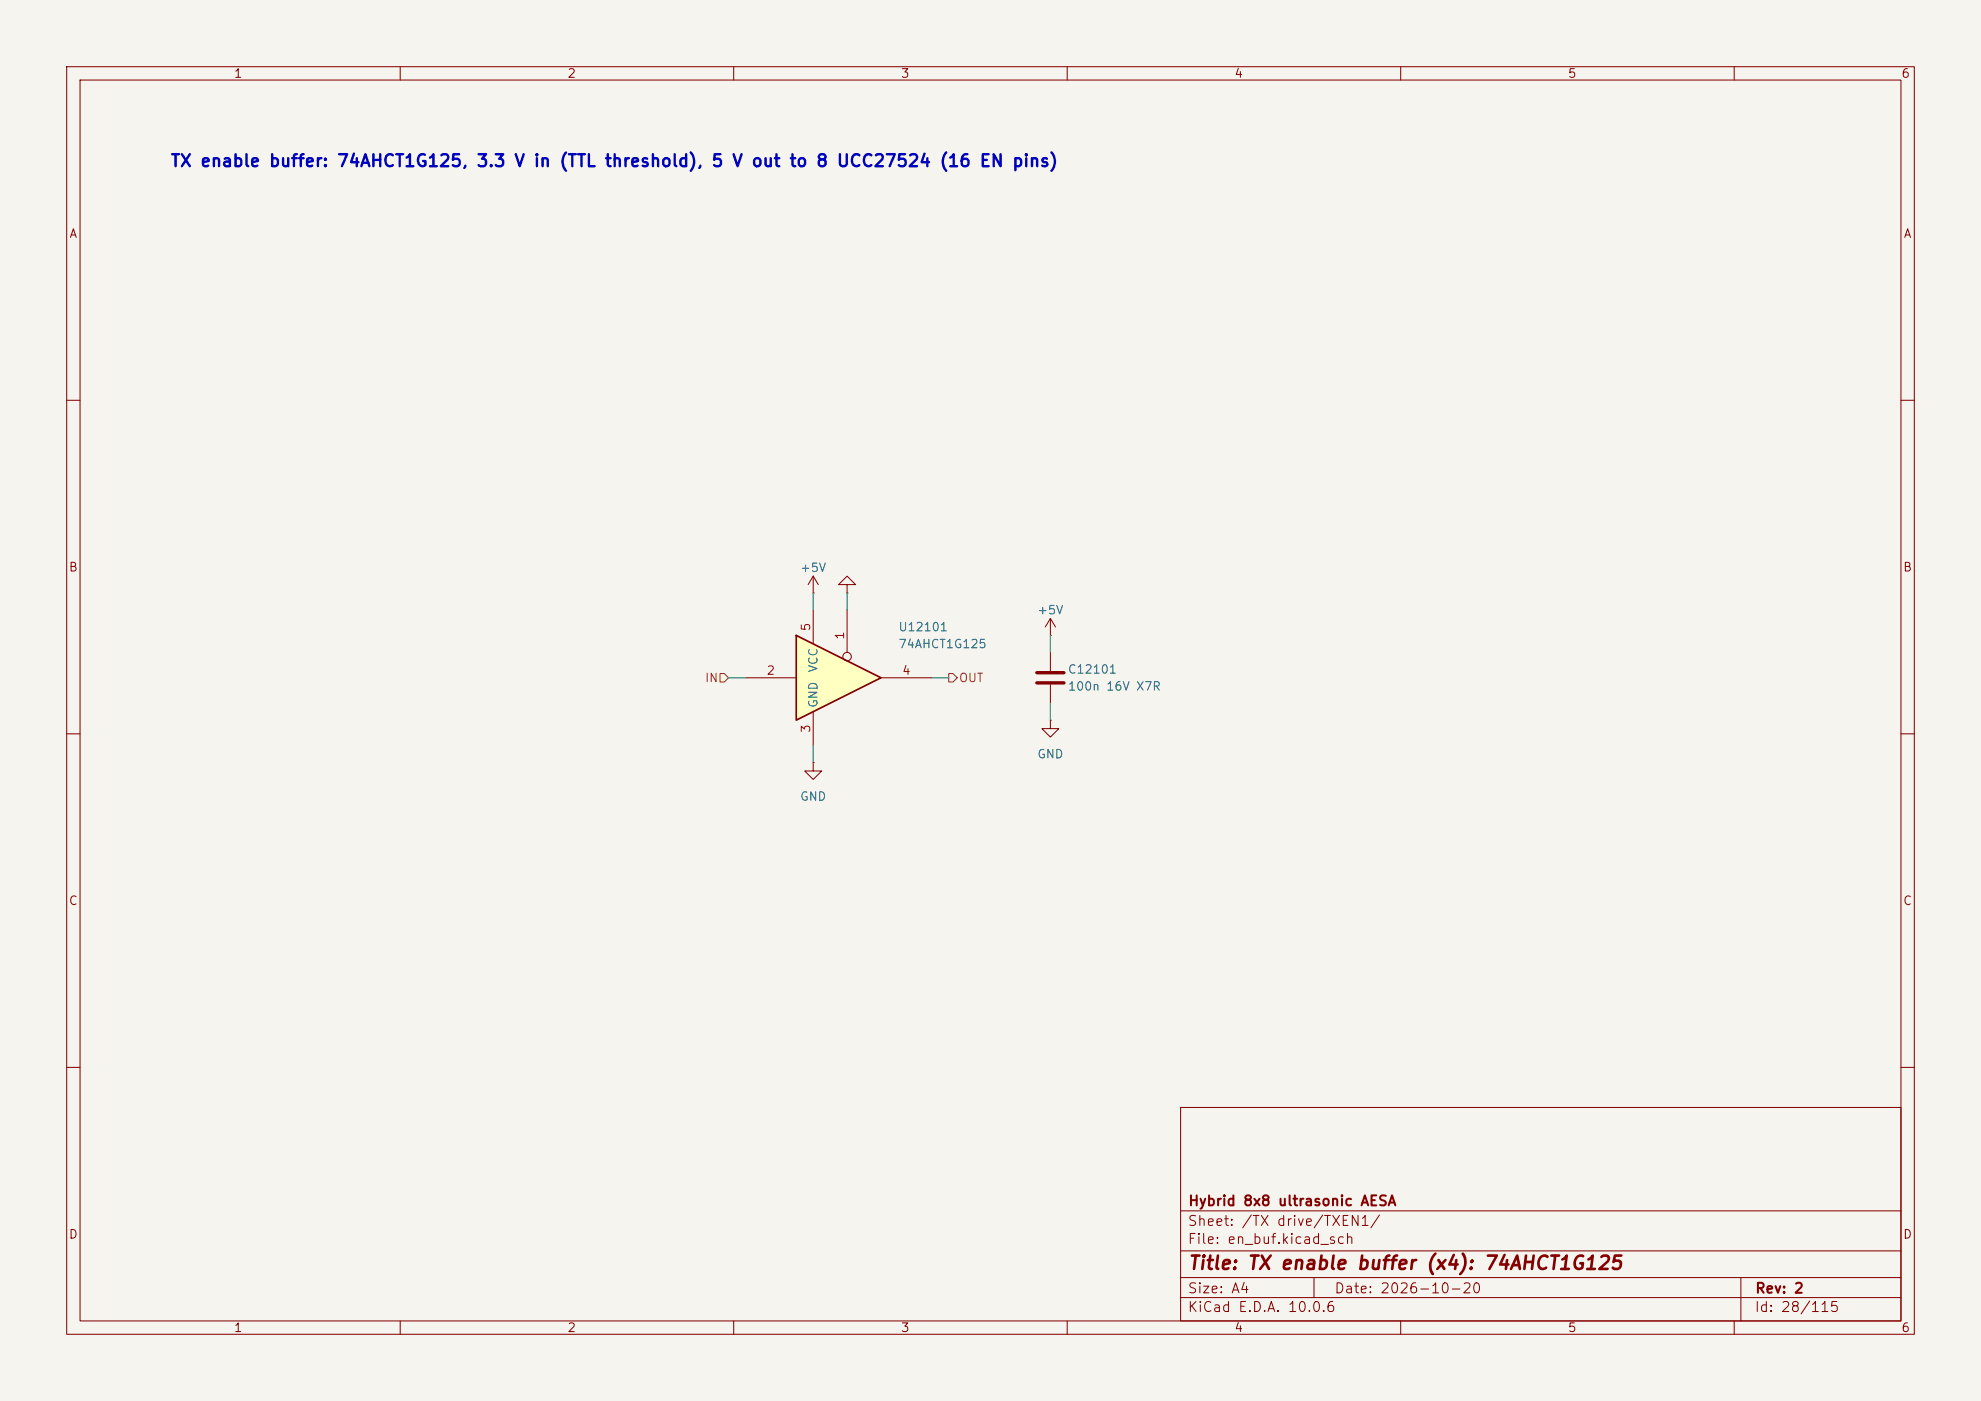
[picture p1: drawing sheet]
(kicad_sch
 (version 20260306)
 (generator "eeschema")
 (generator_version "10.0")
 (paper "A4")
 (title_block
  (title "TX enable buffer (x4): 74AHCT1G125")
  (date "2026-10-20")
  (rev "2")
  (company "Hybrid 8x8 ultrasonic AESA"))
 (lib_symbols
  (symbol "74xGxx:74LVC1G125" (exclude_from_sim no) (in_bom yes) (on_board yes)
   (in_pos_files yes)
   (duplicate_pin_numbers_are_jumpers no)
   (property "Reference" "U" (at -10.16 7.62 0) (show_name no) (do_not_autoplace no) (effects (font (size 1.27 1.27))))
   (property "Value" "74LVC1G125" (at 2.54 -7.62 0) (show_name no) (do_not_autoplace no) (effects (font (size 1.27 1.27))))
   (property "Footprint" "" (at 0 0 0) (show_name no) (do_not_autoplace no) (hide yes) (effects (font (size 1.27 1.27))))
   (property "Datasheet" "https://www.ti.com/lit/ds/symlink/sn74lvc1g125.pdf" (at 0 0 0) (show_name no) (do_not_autoplace no) (hide yes) (effects (font (size 1.27 1.27))))
   (property "Description" "Single Buffer Gate Tri-State, Low-Voltage CMOS" (at 0 0 0) (show_name no) (do_not_autoplace no) (hide yes) (effects (font (size 1.27 1.27))))
   (symbol "74LVC1G125_0_1"
    (polyline (pts (xy -7.62 6.35) (xy -7.62 -6.35) (xy 5.08 0) (xy -7.62 6.35)) (stroke (width 0.254) (type default)) (fill (type background))))
   (symbol "74LVC1G125_1_1"
    (pin input inverted (at 0 10.16 270) (length 7.62) (name "" (effects (font (size 1.27 1.27)))) (number "1" (effects (font (size 1.27 1.27)))))
    (pin input line (at -15.24 0 0) (length 7.62) (name "" (effects (font (size 1.27 1.27)))) (number "2" (effects (font (size 1.27 1.27)))))
    (pin power_in line (at -5.08 -10.16 90) (length 5.08) (name "GND" (effects (font (size 1.27 1.27)))) (number "3" (effects (font (size 1.27 1.27)))))
    (pin tri_state line (at 12.7 0 180) (length 7.62) (name "" (effects (font (size 1.27 1.27)))) (number "4" (effects (font (size 1.27 1.27)))))
    (pin power_in line (at -5.08 10.16 270) (length 5.08) (name "VCC" (effects (font (size 1.27 1.27)))) (number "5" (effects (font (size 1.27 1.27))))))
   (embedded_fonts no))
  (symbol "Device:C"
   (pin_numbers (hide yes))
   (pin_names
    (offset 0.254)) (exclude_from_sim no) (in_bom yes) (on_board yes)
   (in_pos_files yes)
   (duplicate_pin_numbers_are_jumpers no)
   (property "Reference" "C" (at 0.635 2.54 0) (show_name no) (do_not_autoplace no) (effects (font (size 1.27 1.27)) (justify left)))
   (property "Value" "C" (at 0.635 -2.54 0) (show_name no) (do_not_autoplace no) (effects (font (size 1.27 1.27)) (justify left)))
   (property "Footprint" "" (at 0.9652 -3.81 0) (show_name no) (do_not_autoplace no) (hide yes) (effects (font (size 1.27 1.27))))
   (property "Datasheet" "" (at 0 0 0) (show_name no) (do_not_autoplace no) (hide yes) (effects (font (size 1.27 1.27))))
   (property "Description" "Unpolarized capacitor" (at 0 0 0) (show_name no) (do_not_autoplace no) (hide yes) (effects (font (size 1.27 1.27))))
   (symbol "C_0_1"
    (polyline (pts (xy -2.032 0.762) (xy 2.032 0.762)) (stroke (width 0.508) (type default)) (fill (type none)))
    (polyline (pts (xy -2.032 -0.762) (xy 2.032 -0.762)) (stroke (width 0.508) (type default)) (fill (type none))))
   (symbol "C_1_1"
    (pin passive line (at 0 3.81 270) (length 2.794) (name "" (effects (font (size 1.27 1.27)))) (number "1" (effects (font (size 1.27 1.27)))))
    (pin passive line (at 0 -3.81 90) (length 2.794) (name "" (effects (font (size 1.27 1.27)))) (number "2" (effects (font (size 1.27 1.27))))))
   (embedded_fonts no))
  (symbol "power:+5V"
   (power global)
   (pin_numbers (hide yes))
   (pin_names
    (offset 0) (hide yes)) (exclude_from_sim no) (in_bom yes) (on_board yes)
   (in_pos_files yes)
   (duplicate_pin_numbers_are_jumpers no)
   (property "Reference" "#PWR" (at 0 -3.81 0) (show_name no) (do_not_autoplace no) (hide yes) (effects (font (size 1.27 1.27))))
   (property "Value" "+5V" (at 0 3.556 0) (show_name no) (do_not_autoplace no) (effects (font (size 1.27 1.27))))
   (property "Footprint" "" (at 0 0 0) (show_name no) (do_not_autoplace no) (hide yes) (effects (font (size 1.27 1.27))))
   (property "Datasheet" "" (at 0 0 0) (show_name no) (do_not_autoplace no) (hide yes) (effects (font (size 1.27 1.27))))
   (property "Description" "Power symbol creates a global label with name \"+5V\"" (at 0 0 0) (show_name no) (do_not_autoplace no) (hide yes) (effects (font (size 1.27 1.27))))
   (symbol "+5V_0_1"
    (polyline (pts (xy -0.762 1.27) (xy 0 2.54)) (stroke (width 0) (type default)) (fill (type none)))
    (polyline (pts (xy 0 2.54) (xy 0.762 1.27)) (stroke (width 0) (type default)) (fill (type none)))
    (polyline (pts (xy 0 0) (xy 0 2.54)) (stroke (width 0) (type default)) (fill (type none))))
   (symbol "+5V_1_1"
    (pin power_in line (at 0 0 90) (length 0) (name "" (effects (font (size 1.27 1.27)))) (number "1" (effects (font (size 1.27 1.27))))))
   (embedded_fonts no))
  (symbol "power:GND"
   (power global)
   (pin_numbers (hide yes))
   (pin_names
    (offset 0) (hide yes)) (exclude_from_sim no) (in_bom yes) (on_board yes)
   (in_pos_files yes)
   (duplicate_pin_numbers_are_jumpers no)
   (property "Reference" "#PWR" (at 0 -6.35 0) (show_name no) (do_not_autoplace no) (hide yes) (effects (font (size 1.27 1.27))))
   (property "Value" "GND" (at 0 -3.81 0) (show_name no) (do_not_autoplace no) (effects (font (size 1.27 1.27))))
   (property "Footprint" "" (at 0 0 0) (show_name no) (do_not_autoplace no) (hide yes) (effects (font (size 1.27 1.27))))
   (property "Datasheet" "" (at 0 0 0) (show_name no) (do_not_autoplace no) (hide yes) (effects (font (size 1.27 1.27))))
   (property "Description" "Power symbol creates a global label with name \"GND\" , ground" (at 0 0 0) (show_name no) (do_not_autoplace no) (hide yes) (effects (font (size 1.27 1.27))))
   (symbol "GND_0_1"
    (polyline (pts (xy 0 0) (xy 0 -1.27) (xy 1.27 -1.27) (xy 0 -2.54) (xy -1.27 -1.27) (xy 0 -1.27)) (stroke (width 0) (type default)) (fill (type none))))
   (symbol "GND_1_1"
    (pin power_in line (at 0 0 270) (length 0) (name "" (effects (font (size 1.27 1.27)))) (number "1" (effects (font (size 1.27 1.27))))))
   (embedded_fonts no)))
 (text "TX enable buffer: 74AHCT1G125, 3.3 V in (TTL threshold), 5 V out to 8 UCC27524 (16 EN pins)"
  (exclude_from_sim no)
  (at 25.4 25.4 0)
  (effects (font (size 1.8 1.8)
    (bold yes)) (justify left bottom)))
 (wire
  (pts (xy 157.48 105.41) (xy 157.48 107.95))
  (stroke (width 0) (type default)))
 (wire
  (pts (xy 157.48 97.79) (xy 157.48 95.25))
  (stroke (width 0) (type default)))
 (wire
  (pts (xy 127 91.44) (xy 127 88.9))
  (stroke (width 0) (type default)))
 (wire
  (pts (xy 139.7 101.6) (xy 142.24 101.6))
  (stroke (width 0) (type default)))
 (wire
  (pts (xy 121.92 91.44) (xy 121.92 88.9))
  (stroke (width 0) (type default)))
 (wire
  (pts (xy 111.76 101.6) (xy 109.22 101.6))
  (stroke (width 0) (type default)))
 (wire
  (pts (xy 121.92 111.76) (xy 121.92 114.3))
  (stroke (width 0) (type default)))
 (hierarchical_label "OUT"
  (shape output)
  (at 142.24 101.6 0)
  (effects (font (size 1.27 1.27)) (justify left)))
 (hierarchical_label "IN"
  (shape input)
  (at 109.22 101.6 180)
  (effects (font (size 1.27 1.27)) (justify right)))
 (symbol
  (lib_id "74xGxx:74LVC1G125")
  (at 127 101.6 0)
  (unit 1)
  (body_style 1)
  (exclude_from_sim no)
  (in_bom yes)
  (on_board yes)
  (in_pos_files yes)
  (dnp no)
  (property "Reference" "U1" (at 134.62 93.98 0) (show_name no) (do_not_autoplace no) (effects (font (size 1.27 1.27)) (justify left)))
  (property "Value" "74AHCT1G125" (at 134.62 96.52 0) (show_name no) (do_not_autoplace no) (effects (font (size 1.27 1.27)) (justify left)))
  (property "Footprint" "Package_TO_SOT_SMD:SOT-23-5" (at 127 101.6 0) (hide yes) (show_name no) (do_not_autoplace no) (effects (font (size 1.27 1.27))))
  (property "Datasheet" "https://www.ti.com/lit/ds/symlink/sn74lvc1g125.pdf" (at 127 101.6 0) (hide yes) (show_name no) (do_not_autoplace no) (effects (font (size 1.27 1.27))))
  (property "Description" "Single Buffer Gate Tri-State, Low-Voltage CMOS" (at 127 101.6 0) (hide yes) (show_name no) (do_not_autoplace no) (effects (font (size 1.27 1.27))))
  (property "LCSC" "C7484" (at 127 101.6 0) (effects (font (size 1.27 1.27)) (hide yes)))
  (pin "1")
  (pin "2")
  (pin "3")
  (pin "4")
  (pin "5")
  (instances (project "aesa" (path "" (reference "U12101") (unit 1)) (path "" (reference "U12201") (unit 1)) (path "" (reference "U12301") (unit 1)) (path "" (reference "U12401") (unit 1)))))
 (symbol
  (lib_id "power:+5V")
  (at 121.92 88.9 0)
  (unit 1)
  (body_style 1)
  (exclude_from_sim no)
  (in_bom yes)
  (on_board yes)
  (in_pos_files yes)
  (dnp no)
  (property "Reference" "#PWR0621" (at 121.92 85.09 0) (hide yes) (show_name no) (do_not_autoplace no) (effects (font (size 1.27 1.27))))
  (property "Value" "+5V" (at 121.92 85.09 0) (show_name no) (do_not_autoplace no) (effects (font (size 1.27 1.27))))
  (property "Footprint" "" (at 121.92 88.9 0) (hide yes) (show_name no) (do_not_autoplace no) (effects (font (size 1.27 1.27))))
  (property "Datasheet" "" (at 121.92 88.9 0) (hide yes) (show_name no) (do_not_autoplace no) (effects (font (size 1.27 1.27))))
  (property "Description" "Power symbol creates a global label with name \"+5V\"" (at 121.92 88.9 0) (hide yes) (show_name no) (do_not_autoplace no) (effects (font (size 1.27 1.27))))
  (pin "1")
  (instances (project "aesa" (path "" (reference "#PWR121621") (unit 1)) (path "" (reference "#PWR122621") (unit 1)) (path "" (reference "#PWR123621") (unit 1)) (path "" (reference "#PWR124621") (unit 1)))))
 (symbol
  (lib_id "power:GND")
  (at 121.92 114.3 0)
  (unit 1)
  (body_style 1)
  (exclude_from_sim no)
  (in_bom yes)
  (on_board yes)
  (in_pos_files yes)
  (dnp no)
  (property "Reference" "#PWR0618" (at 121.92 107.95 0) (hide yes) (show_name no) (do_not_autoplace no) (effects (font (size 1.27 1.27))))
  (property "Value" "GND" (at 121.92 119.38 0) (show_name no) (do_not_autoplace no) (effects (font (size 1.27 1.27))))
  (property "Footprint" "" (at 121.92 114.3 0) (hide yes) (show_name no) (do_not_autoplace no) (effects (font (size 1.27 1.27))))
  (property "Datasheet" "" (at 121.92 114.3 0) (hide yes) (show_name no) (do_not_autoplace no) (effects (font (size 1.27 1.27))))
  (property "Description" "Power symbol creates a global label with name \"GND\" , ground" (at 121.92 114.3 0) (hide yes) (show_name no) (do_not_autoplace no) (effects (font (size 1.27 1.27))))
  (pin "1")
  (instances (project "aesa" (path "" (reference "#PWR121618") (unit 1)) (path "" (reference "#PWR122618") (unit 1)) (path "" (reference "#PWR123618") (unit 1)) (path "" (reference "#PWR124618") (unit 1)))))
 (symbol
  (lib_id "power:GND")
  (at 157.48 107.95 0)
  (unit 1)
  (body_style 1)
  (exclude_from_sim no)
  (in_bom yes)
  (on_board yes)
  (in_pos_files yes)
  (dnp no)
  (property "Reference" "#PWR0627" (at 157.48 101.6 0) (hide yes) (show_name no) (do_not_autoplace no) (effects (font (size 1.27 1.27))))
  (property "Value" "GND" (at 157.48 113.03 0) (show_name no) (do_not_autoplace no) (effects (font (size 1.27 1.27))))
  (property "Footprint" "" (at 157.48 107.95 0) (hide yes) (show_name no) (do_not_autoplace no) (effects (font (size 1.27 1.27))))
  (property "Datasheet" "" (at 157.48 107.95 0) (hide yes) (show_name no) (do_not_autoplace no) (effects (font (size 1.27 1.27))))
  (property "Description" "Power symbol creates a global label with name \"GND\" , ground" (at 157.48 107.95 0) (hide yes) (show_name no) (do_not_autoplace no) (effects (font (size 1.27 1.27))))
  (pin "1")
  (instances (project "aesa" (path "" (reference "#PWR121627") (unit 1)) (path "" (reference "#PWR122627") (unit 1)) (path "" (reference "#PWR123627") (unit 1)) (path "" (reference "#PWR124627") (unit 1)))))
 (symbol
  (lib_id "power:GND")
  (at 127 88.9 180)
  (unit 1)
  (body_style 1)
  (exclude_from_sim no)
  (in_bom yes)
  (on_board yes)
  (in_pos_files yes)
  (dnp no)
  (property "Reference" "#PWR0615" (at 127 95.25 0) (hide yes) (show_name no) (do_not_autoplace no) (effects (font (size 1.27 1.27))))
  (property "Value" "GND" (at 127 85.09 0) (hide yes) (show_name no) (do_not_autoplace no) (effects (font (size 1.27 1.27))))
  (property "Footprint" "" (at 127 88.9 0) (hide yes) (show_name no) (do_not_autoplace no) (effects (font (size 1.27 1.27))))
  (property "Datasheet" "" (at 127 88.9 0) (hide yes) (show_name no) (do_not_autoplace no) (effects (font (size 1.27 1.27))))
  (property "Description" "Power symbol creates a global label with name \"GND\" , ground" (at 127 88.9 0) (hide yes) (show_name no) (do_not_autoplace no) (effects (font (size 1.27 1.27))))
  (pin "1")
  (instances (project "aesa" (path "" (reference "#PWR121615") (unit 1)) (path "" (reference "#PWR122615") (unit 1)) (path "" (reference "#PWR123615") (unit 1)) (path "" (reference "#PWR124615") (unit 1)))))
 (symbol
  (lib_id "power:+5V")
  (at 157.48 95.25 0)
  (unit 1)
  (body_style 1)
  (exclude_from_sim no)
  (in_bom yes)
  (on_board yes)
  (in_pos_files yes)
  (dnp no)
  (property "Reference" "#PWR0624" (at 157.48 91.44 0) (hide yes) (show_name no) (do_not_autoplace no) (effects (font (size 1.27 1.27))))
  (property "Value" "+5V" (at 157.48 91.44 0) (show_name no) (do_not_autoplace no) (effects (font (size 1.27 1.27))))
  (property "Footprint" "" (at 157.48 95.25 0) (hide yes) (show_name no) (do_not_autoplace no) (effects (font (size 1.27 1.27))))
  (property "Datasheet" "" (at 157.48 95.25 0) (hide yes) (show_name no) (do_not_autoplace no) (effects (font (size 1.27 1.27))))
  (property "Description" "Power symbol creates a global label with name \"+5V\"" (at 157.48 95.25 0) (hide yes) (show_name no) (do_not_autoplace no) (effects (font (size 1.27 1.27))))
  (pin "1")
  (instances (project "aesa" (path "" (reference "#PWR121624") (unit 1)) (path "" (reference "#PWR122624") (unit 1)) (path "" (reference "#PWR123624") (unit 1)) (path "" (reference "#PWR124624") (unit 1)))))
 (symbol
  (lib_id "Device:C")
  (at 157.48 101.6 0)
  (unit 1)
  (body_style 1)
  (exclude_from_sim no)
  (in_bom yes)
  (on_board yes)
  (in_pos_files yes)
  (dnp no)
  (property "Reference" "C1" (at 160.02 100.33 0) (show_name no) (do_not_autoplace no) (effects (font (size 1.27 1.27)) (justify left)))
  (property "Value" "100n 16V X7R" (at 160.02 102.87 0) (show_name no) (do_not_autoplace no) (effects (font (size 1.27 1.27)) (justify left)))
  (property "Footprint" "Capacitor_SMD:C_0603_1608Metric" (at 158.445 97.79 0) (hide yes) (show_name no) (do_not_autoplace no) (effects (font (size 1.27 1.27))))
  (property "Datasheet" "" (at 157.48 101.6 0) (hide yes) (show_name no) (do_not_autoplace no) (effects (font (size 1.27 1.27))))
  (property "Description" "Unpolarized capacitor" (at 157.48 101.6 0) (hide yes) (show_name no) (do_not_autoplace no) (effects (font (size 1.27 1.27))))
  (property "LCSC" "C14663" (at 157.48 101.6 0) (effects (font (size 1.27 1.27)) (hide yes)))
  (pin "1")
  (pin "2")
  (instances (project "aesa" (path "" (reference "C12101") (unit 1)) (path "" (reference "C12201") (unit 1)) (path "" (reference "C12301") (unit 1)) (path "" (reference "C12401") (unit 1)))))
 (sheet_instances
  (path ""
   (page "1"))))
